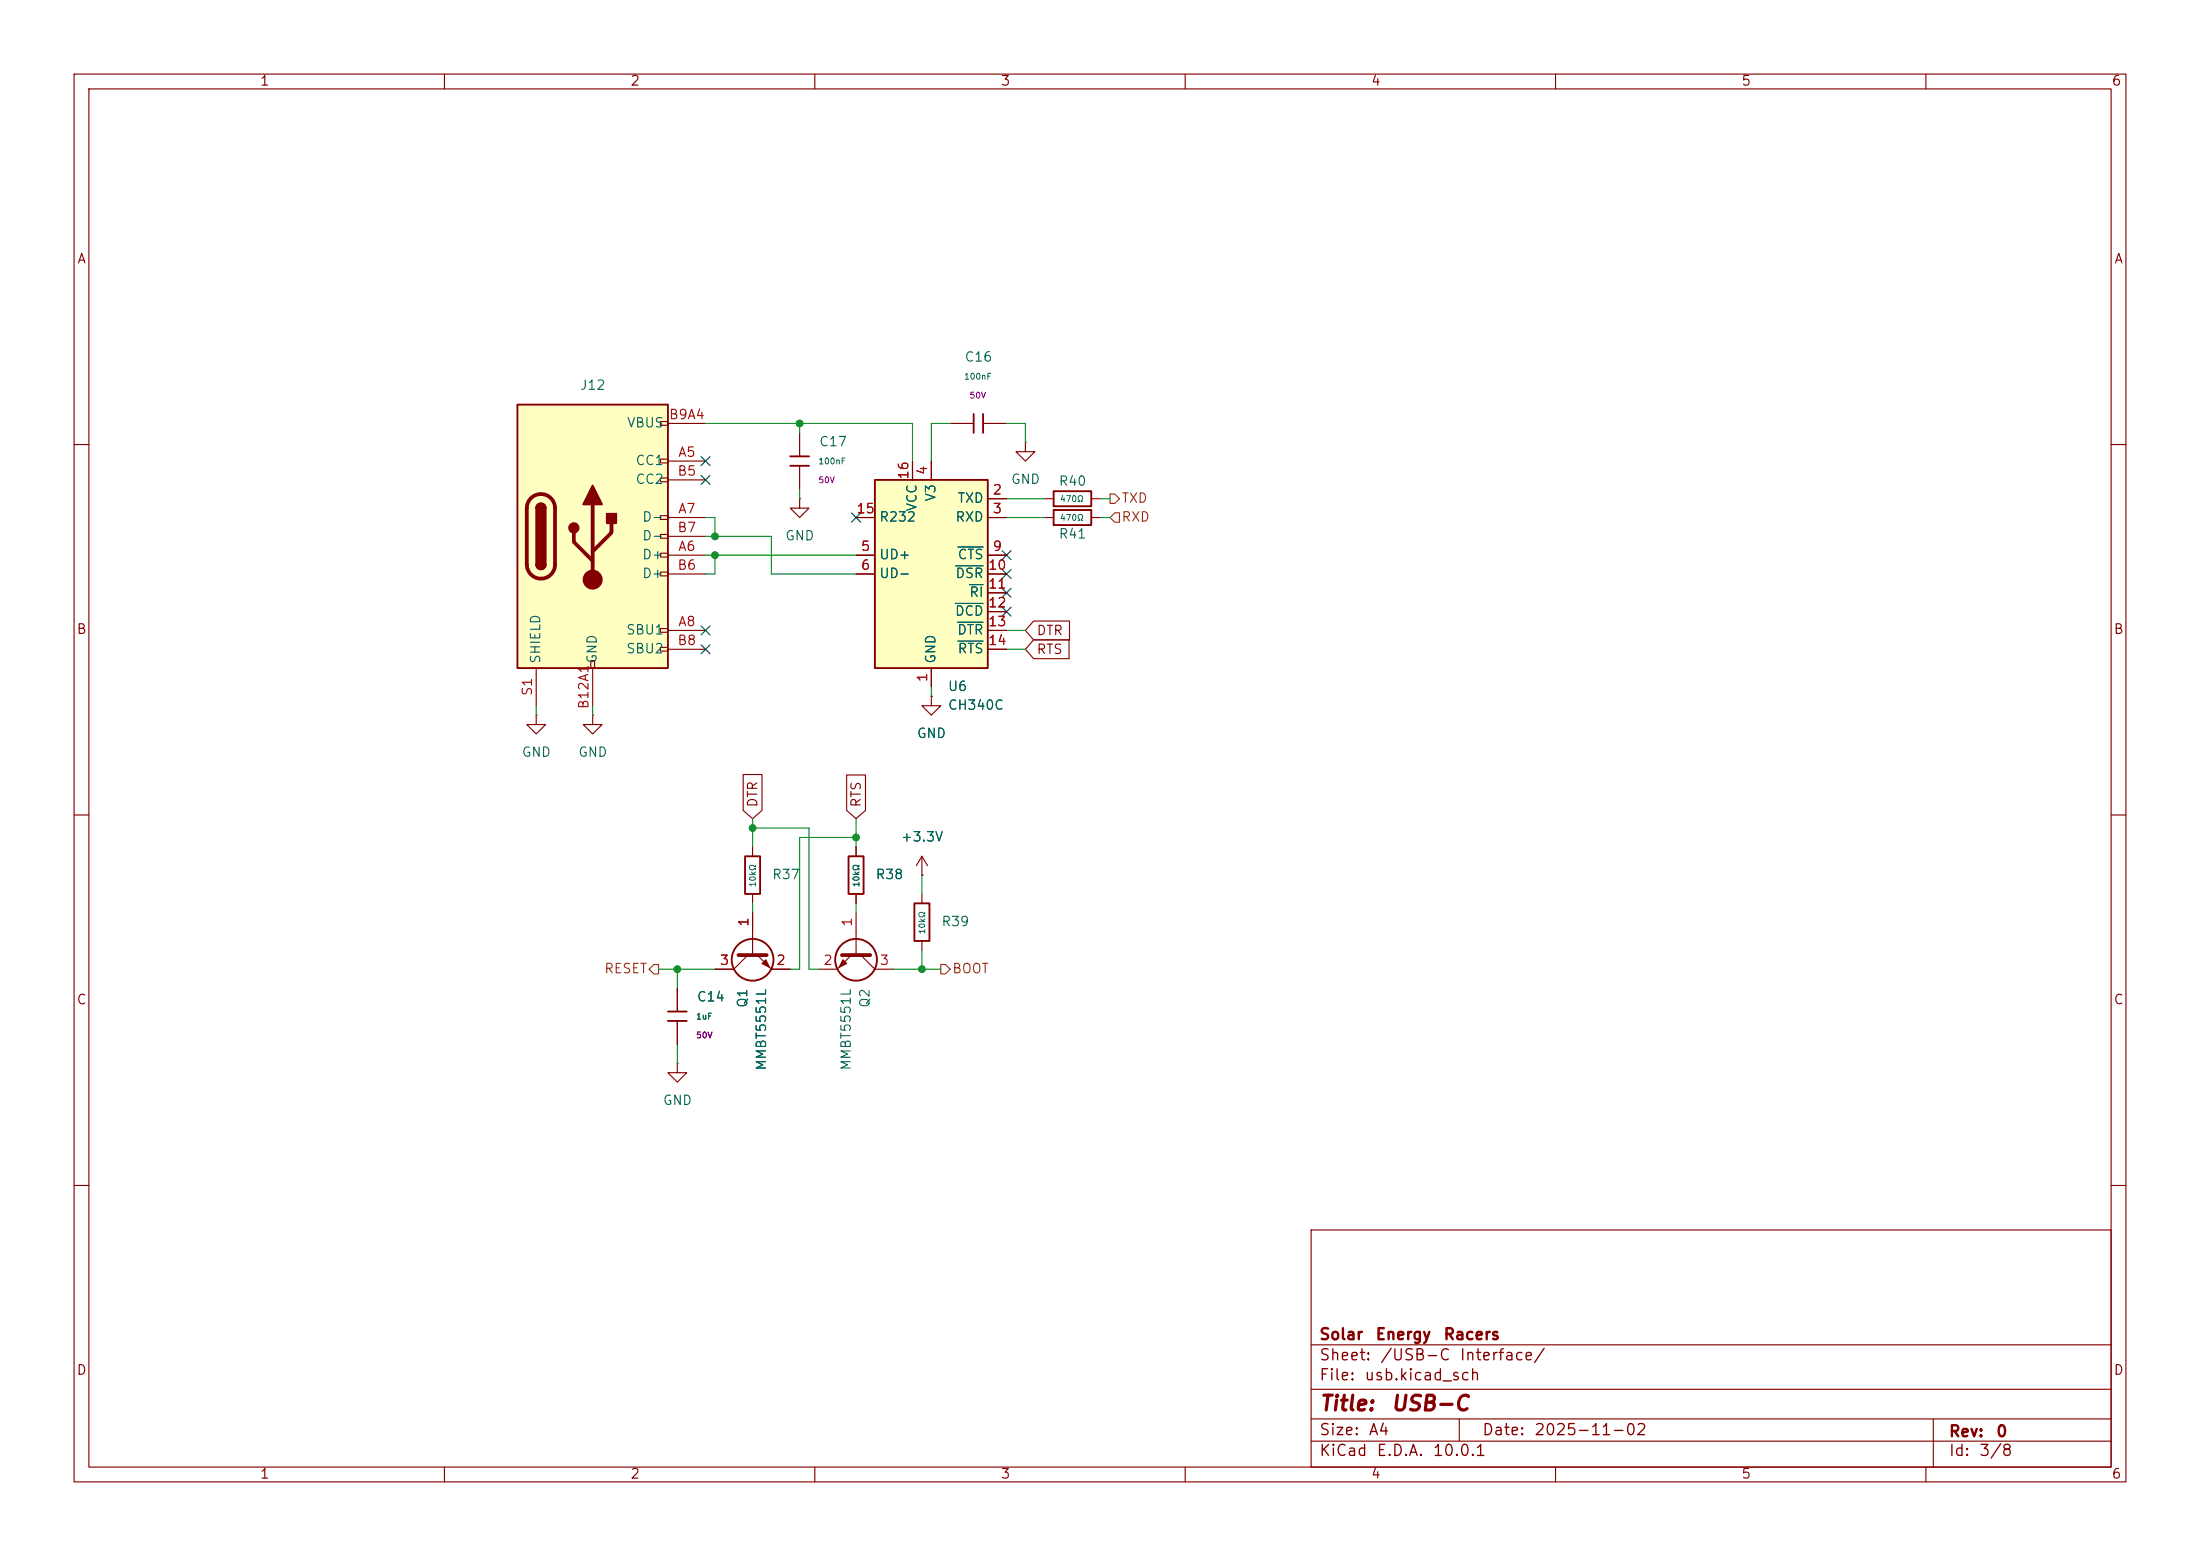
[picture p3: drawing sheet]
<svg xmlns="http://www.w3.org/2000/svg" width="297mm" height="210mm" viewBox="0 0 297 210" stroke-linecap="round" stroke-linejoin="round" font-family="sans-serif">
<g fill="none" stroke="#840000" stroke-width=".15">
<path d="M10 10h277v190h-277zM12 12h273v186h-273zM60 10v2M110 10v2M160 10v2M210 10v2M260 10v2M10 60h2M285 60h2M10 110h2M285 110h2M10 160h2"/>
<path d="M177 166h108v32h-108zM285 160h2M60 198v2M110 198v2M160 198v2M177 194.5h108M177 191.5h108M177 187.5h108M177 181.5h108M197 191.5v3M210 198v2M260 198v2"/>
<path d="M261 191.5v6.5"/>
</g>
<path d="M118.1 64.8h15.2v25.4h-15.2z" fill="#ffffc2"/>
<g fill="none" stroke="#840000" stroke-width=".25">
<path d="M118.1 64.8h15.2v25.4h-15.2zM90.2 136.5h2.5M90.2 137.8h2.5M123.4 121.9h2.1v5.1h-2.1z"/>
<circle cx="101.6" cy="129.5" r="2.82"/>
<circle cx="115.6" cy="129.5" r="2.82"/>
</g>
<g fill="none" stroke="#840000" stroke-width=".15">
<path d="M115.6 69.9h2.5M115.6 74.9h2.5M115.6 77.5h2.5M123.2 62.2v2.6M125.7 62.2v2.6M133.3 67.3h2.6M133.3 69.9h2.6M133.3 74.9h2.6M133.3 77.5h2.6M125.7 90.2v2.5M133.3 80h2.6M133.3 82.6h2.6"/>
<path d="M133.3 85.1h2.6M133.3 87.6h2.6M91.4 133.4v3.1M91.4 137.8v3.2M101 128.9l-1.9 1.9h-2.6M101.6 123.2v5.7M102.2 128.9l1.9 1.9h2.6M114.9 128.9l-1.9 1.9h-2.5M115.6 123.2v5.7M116.2 128.9l1.9 1.9h2.5M124.5 120.7v1.2M124.5 127v1.3"/>
</g>
<path d="M129 76.4h3.7M129.3 73.8h3.4M130.9 78.9h1.8M129 81.4h3.7M129.3 84h3.4M129.3 86.5h3.4" fill="none" stroke="#006464" stroke-width=".15"/>
<path d="M99.7 128.9h3.8M113.7 128.9h3.8" fill="none" stroke="#840000" stroke-width=".51"/>
<g fill="#840000" stroke="#840000" stroke-width=".15">
<path d="M113.8 129.5l.5 .5-1 .6z"/>
<path d="M102.9 130l.5-.5 .5 1.1z"/>
</g>
<path d="M69.8 54.6h20.4v35.6h-20.4z" fill="#ffffc2"/>
<g fill="none" stroke="#840000" stroke-width=".15">
<path d="M89.2 56.9h1v.5h-1zM90.2 57.2h5M107.9 58.4v3.2M128.3 57.2h3.1M132.7 57.2h3.2M138.4 59.7v1.3h1.3l-1.3 1.2-1.2-1.2h1.2M138.4 59.7h.1M89.2 62h1v.5h-1zM89.2 64.5h1v.5h-1zM89.2 69.6h1v.5h-1zM89.2 72.1h1v.5h-1zM89.2 74.7h1v.5h-1z"/>
<path d="M89.2 77.2h1v.5h-1zM90.2 62.2h5M90.2 74.9h5M90.2 69.9h5M90.2 64.8h5M90.2 77.5h5M90.2 72.4h5M107.9 67.3v1.3h1.3l-1.3 1.3-1.2-1.3h1.2M107.9 67.3h.1M107.9 62.9v3.1M115.6 74.9h2.5M115.6 69.9h2.5"/>
<path d="M115.6 77.5h2.5M123.2 62.2v2.6M125.7 62.2v2.6M133.3 74.9h2.6M133.3 69.9h2.6M133.3 77.5h2.6M133.3 67.3h2.6M141 69.9h1.2M141 67.3h1.2M147.3 69.9h1.3M147.3 67.3h1.3M72.4 96.5v1.3h1.3l-1.3 1.3-1.3-1.3h1.3"/>
<path d="M72.4 96.5h.1M72.4 90.2v5.1M79.8 89.2h.5v1h-.5zM80 96.5v1.3h1.3l-1.3 1.3-1.3-1.3h1.3M80 96.5h.1M80 90.2v5.1M89.2 84.8h1v.5h-1zM89.2 87.4h1v.5h-1zM90.2 85.1h5M90.2 87.6h5M125.7 94v1.3h1.3l-1.3 1.2-1.2-1.2h1.2M125.7 94h.1"/>
<path d="M125.7 90.2v2.5M133.3 85.1h2.6M133.3 87.6h2.6M133.3 80h2.6M133.3 82.6h2.6M139.5 83.8h4.9v2.6h-4.9l-1.1-1.3zM139.5 86.4h4.8v2.5h-4.8l-1.1-1.3zM100.3 104.5h2.6v4.9l-1.3 1.1-1.3-1.1zM101.6 114.3v1.3M114.3 104.6h2.5v4.8l-1.2 1.1-1.3-1.1zM115.6 114.3v1.3M124.5 118.1h.1"/>
<path d="M124.5 115.6l-.8 1.2M124.5 115.6l.7 1.2M124.5 115.6v2.5M91.4 133.4v3.1M91.4 137.8v3.2M96.5 130.8h2.6M101.6 120.7v1.2M101.6 123.2v2.5M104.1 130.8h2.6M115.6 120.7v1.2M91.4 143.5v1.3h1.3l-1.3 1.3-1.2-1.3h1.2M91.4 143.5h.1"/>
</g>
<path d="M69.8 54.6h20.4v35.6h-20.4zM131.4 55.9v2.5M132.7 55.9v2.5M72.4 68.6a.64 .64 0 0 1 .6-.7 .64 .64 0 0 1 .7 .7M72.4 76.2a.64 .64 0 0 0 .6 .6 .64 .64 0 0 0 .7-.6M106.7 62.9h2.5M106.7 61.6h2.5M142.2 68.8h5.1v2.1h-5.1zM142.2 66.3h5.1v2h-5.1zM100.6 115.6h2v5.1h-2zM114.6 115.6h2v5.1h-2z" fill="none" stroke="#840000" stroke-width=".25"/>
<path d="M71.7 67.2a1.9 1.9 0 0 1 2-.4 1.9 1.9 0 0 1 1.2 1.8v7.6a1.91 1.91 0 0 1-1.9 1.9 1.91 1.91 0 0 1-1.9-1.9v-7.6a1.9 1.9 0 0 1 .6-1.4zM77.5 71.9v1.3l2.5 2.5M80 68.1v10.1M82.5 70.6v1.3l-2.5 2.5" fill="none" stroke="#840000" stroke-width=".51"/>
<g fill="#840000" stroke="#840000" stroke-width=".25">
<path d="M72.4 68.6h1.3v7.6h-1.3z"/>
<path d="M72.6 68.1a.64 .64 0 0 1 .7-.1 .64 .64 0 0 1 .4 .6h-1.3z"/>
<path d="M72.4 76.2h1.3a.64 .64 0 0 1-.7 .6 .64 .64 0 0 1-.6-.6z"/>
<path d="M80 65.5l1.3 2.6h-2.6z"/>
<path d="M81.9 69.3h1.3v1.3h-1.3z"/>
<circle cx="77.5" cy="71.2" r=".63"/>
</g>
<circle cx="80" cy="78.2" r="1.27" fill="#840000" stroke="#840000" stroke-width=".15"/>
<path d="M149.9 66.7h.6l.6 .6-.6 .6h-.6zM150.5 69.2h.6v1.3h-.6l-.6-.6zM88.3 130.2h.6v1.2h-.6l-.7-.6zM127 130.2h.6l.7 .6-.7 .6h-.6z" fill="none" stroke="#725600" stroke-width=".15"/>
<g fill="none" stroke="#009600" stroke-width=".15">
<path d="M95.2 57.2h28v5M107.9 57.2v1.2M128.3 57.2h-2.6v5M135.9 57.2h2.5v2.5M95.2 69.9h1.3v2.5M95.2 74.9h20.4M95.2 72.4h8.9v5.1h11.5M96.5 74.9v2.6h-1.3M107.9 66v1.3M135.9 69.9h5.1M135.9 67.3h5.1M148.6 69.9h1.3"/>
<path d="M148.6 67.3h1.3M72.4 95.3v1.2M80 95.3v1.2M125.7 92.7v1.3M135.9 87.6h2.5M135.9 85.1h2.5M101.6 111.8h7.6v19h1.3M101.6 110.5v3.8M115.6 113h-7.7v17.8h-1.2M115.6 110.5v3.8M124.5 118.1v2.6M88.9 130.8h7.6"/>
<path d="M91.4 130.8v2.6M101.6 121.9v1.3M115.6 121.9v1.3M120.6 130.8h6.4M124.5 128.3v2.5M91.4 141v2.5"/>
</g>
<g fill="none" stroke="#000084" stroke-width=".15">
<path d="M94.6 64.2l1.3 1.2M94.6 61.6l1.3 1.2M95.9 64.2l-1.3 1.2M95.9 61.6l-1.3 1.2M115 69.2l1.2 1.3M116.2 69.2l-1.2 1.3M135.3 74.3l1.2 1.2M135.3 79.4l1.2 1.2M135.3 76.9l1.2 1.2M136.5 74.3l-1.2 1.2M136.5 79.4l-1.2 1.2M136.5 76.9l-1.2 1.2"/>
<path d="M94.6 87l1.3 1.2M94.6 84.5l1.3 1.2M95.9 87l-1.3 1.2M95.9 84.5l-1.3 1.2M135.3 81.9l1.2 1.3M136.5 81.9l-1.2 1.3"/>
</g>
<path d="M129 76.4h3.7M129.3 73.8h3.4M130.9 78.9h1.8M129 81.4h3.7M129.3 84h3.4M129.3 86.5h3.4" fill="none" stroke="#006464" stroke-width=".15"/>
<g fill="#009600" stroke="#009600" stroke-width=".14">
<circle cx="96.5" cy="74.9" r=".46"/>
<circle cx="96.5" cy="72.4" r=".46"/>
<circle cx="124.5" cy="130.8" r=".46"/>
<circle cx="115.6" cy="113" r=".46"/>
<circle cx="101.6" cy="111.8" r=".46"/>
<circle cx="91.4" cy="130.8" r=".46"/>
<circle cx="107.9" cy="57.2" r=".46"/>
</g>
<g font-size="2" fill="#840000">
<text x="178" y="190.9">Title:</text>
<text x="187.7" y="190.9">USB-C</text>
</g>
<g font-size="1.5" fill="#840000">
<text x="178" y="184">Sheet:</text>
<text x="178" y="181.2">Solar</text>
<text x="185.6" y="181.2">Energy</text>
<text x="186.2" y="184">/USB-C</text>
<text x="194.8" y="181.2">Racers</text>
<text x="197" y="184">Interface/</text>
<text x="178" y="186.7">File:</text>
<text x="184.1" y="186.7">usb.kicad_sch</text>
<text x="178" y="196.9">KiCad</text>
<text x="178" y="194.1">Size:</text>
<text x="184.7" y="194.1">A4</text>
<text x="185.7" y="196.9">E.D.A.</text>
<text x="193.3" y="196.9">10.0.1</text>
<text x="200" y="194.1">Date:</text>
<text x="207" y="194.1">2025-11-02</text>
<text x="263" y="194.3">Rev:</text>
<text x="263" y="196.9">Id:</text>
<text x="267.1" y="196.9">3/8</text>
<text x="269.4" y="194.3">0</text>
</g>
<g font-size="1.3" fill="#840000">
<text x="35" y="11.9">1</text>
<text x="85" y="11.9">2</text>
<text x="135" y="11.9">3</text>
<text x="185" y="11.9">4</text>
<text x="235" y="11.9">5</text>
<text x="285" y="11.9">6</text>
<text x="10.3" y="35.9">A</text>
<text x="285.3" y="35.9">A</text>
<text x="10.3" y="85.9">B</text>
<text x="139.9" y="86">DTR</text>
<text x="139.9" y="88.6">RTS</text>
<text x="285.3" y="85.9">B</text>
<text x="102.6" y="109.1" transform="rotate(-90 102.6 109.1)">DTR</text>
<text x="116.5" y="109.1" transform="rotate(-90 116.5 109.1)">RTS</text>
<text x="10.3" y="135.9">C</text>
<text x="285.3" y="135.9">C</text>
<text x="10.3" y="185.9">D</text>
<text x="285.3" y="185.9">D</text>
<text x="35" y="199.9">1</text>
<text x="85" y="199.9">2</text>
<text x="135" y="199.9">3</text>
<text x="185" y="199.9">4</text>
<text x="235" y="199.9">5</text>
<text x="285" y="199.9">6</text>
</g>
<g font-size="1.3" fill="#006464">
<text x="78.2" y="52.9">J12</text>
<text x="130.1" y="49.1">C16</text>
<text x="84.6" y="58">VBUS</text>
<text x="85.7" y="63.1">CC1</text>
<text x="85.7" y="65.6">CC2</text>
<text x="110.5" y="60.6">C17</text>
<text x="136.4" y="65.6">GND</text>
<text x="142.8" y="65.9">R40</text>
<text x="86.6" y="70.7">D-</text>
<text x="118.6" y="70.7">R232</text>
<text x="124.1" y="69.1" transform="rotate(-90 124.1 69.1)">VCC</text>
<text x="126.6" y="67.8" transform="rotate(-90 126.6 67.8)">V3</text>
<text x="128.9" y="70.7">RXD</text>
<text x="129.2" y="68.2">TXD</text>
<text x="86.6" y="75.8">D+</text>
<text x="86.6" y="73.3">D-</text>
<text x="105.9" y="73.3">GND</text>
<text x="118.6" y="75.8">UD+</text>
<text x="129.2" y="75.8">CTS</text>
<text x="142.8" y="73">R41</text>
<text x="86.6" y="78.3">D+</text>
<text x="118.6" y="78.3">UD-</text>
<text x="128.8" y="83.4">DCD</text>
<text x="128.9" y="78.3">DSR</text>
<text x="130.8" y="80.9">RI</text>
<text x="73.3" y="89.7" transform="rotate(-90 73.3 89.7)">SHIELD</text>
<text x="80.9" y="89.7" transform="rotate(-90 80.9 89.7)">GND</text>
<text x="84.4" y="86">SBU1</text>
<text x="84.4" y="88.5">SBU2</text>
<text x="126.6" y="89.7" transform="rotate(-90 126.6 89.7)">GND</text>
<text x="129.1" y="86">DTR</text>
<text x="129.2" y="88.5">RTS</text>
<text x="127.9" y="93.6">U6</text>
<text x="123.7" y="99.9">GND</text>
<text x="127.9" y="96.1">CH340C</text>
<text x="70.4" y="102.5">GND</text>
<text x="78" y="102.5">GND</text>
<text x="121.5" y="113.9">+3.3V</text>
<text x="104.1" y="119">R37</text>
<text x="118.1" y="119">R38</text>
<text x="127" y="125.3">R39</text>
<text x="94" y="135.5">C14</text>
<text x="101.2" y="136.1" transform="rotate(-90 101.2 136.1)">Q1</text>
<text x="117.7" y="136.1" transform="rotate(-90 117.7 136.1)">Q2</text>
<text x="89.4" y="149.5">GND</text>
<text x="103.7" y="144.6" transform="rotate(-90 103.7 144.6)">MMBT5551L</text>
<text x="115.2" y="144.6" transform="rotate(-90 115.2 144.6)">MMBT5551L</text>
</g>
<g font-size="1.3" fill="#a90000">
<text x="90.2" y="56.9">B9A4</text>
<text x="91.4" y="64.5">B5</text>
<text x="91.5" y="62">A5</text>
<text x="122.9" y="64.8" transform="rotate(-90 122.9 64.8)">16</text>
<text x="125.5" y="64.2" transform="rotate(-90 125.5 64.2)">4</text>
<text x="91.5" y="69.6">A7</text>
<text x="115.5" y="69.6">15</text>
<text x="133.9" y="67.1">2</text>
<text x="133.9" y="69.6">3</text>
<text x="91.4" y="77.2">B6</text>
<text x="91.4" y="72.1">B7</text>
<text x="91.5" y="74.7">A6</text>
<text x="116.1" y="74.7">5</text>
<text x="116.1" y="77.2">6</text>
<text x="133.3" y="77.2">10</text>
<text x="133.9" y="74.7">9</text>
<text x="133.3" y="79.8">11</text>
<text x="133.3" y="82.3">12</text>
<text x="91.4" y="87.4">B8</text>
<text x="91.5" y="84.8">A8</text>
<text x="133.3" y="84.8">13</text>
<text x="133.3" y="87.4">14</text>
<text x="72.1" y="94" transform="rotate(-90 72.1 94)">S1</text>
<text x="79.8" y="95.8" transform="rotate(-90 79.8 95.8)">B12A1</text>
<text x="125.5" y="92.1" transform="rotate(-90 125.5 92.1)">1</text>
<text x="101.3" y="125.2" transform="rotate(-90 101.3 125.2)">1</text>
<text x="115.3" y="125.2" transform="rotate(-90 115.3 125.2)">1</text>
<text x="97.1" y="130.6">3</text>
<text x="104.7" y="130.6">2</text>
<text x="111.1" y="130.6">2</text>
<text x="118.7" y="130.6">3</text>
</g>
<g font-size="1.3" fill="#725600">
<text x="151.3" y="68.2">TXD</text>
<text x="151.3" y="70.7">RXD</text>
<text x="81.5" y="131.7">RESET</text>
<text x="128.5" y="131.7">BOOT</text>
</g>
<g font-size=".8" fill="#006464">
<text x="130.1" y="51.4">100nF</text>
<text x="110.4" y="62.9">100nF</text>
<text x="143" y="70.5">470Ω</text>
<text x="143" y="67.9">470Ω</text>
<text x="102.2" y="119.8" transform="rotate(-90 102.2 119.8)">10kΩ</text>
<text x="116.2" y="119.8" transform="rotate(-90 116.2 119.8)">10kΩ</text>
<text x="125.1" y="126.2" transform="rotate(-90 125.1 126.2)">10kΩ</text>
<text x="93.9" y="137.8">1uF</text>
</g>
<g font-size=".8" fill="#840084">
<text x="130.8" y="54">50V</text>
<text x="110.4" y="65.4">50V</text>
<text x="93.9" y="140.3">50V</text>
</g>
</svg>
